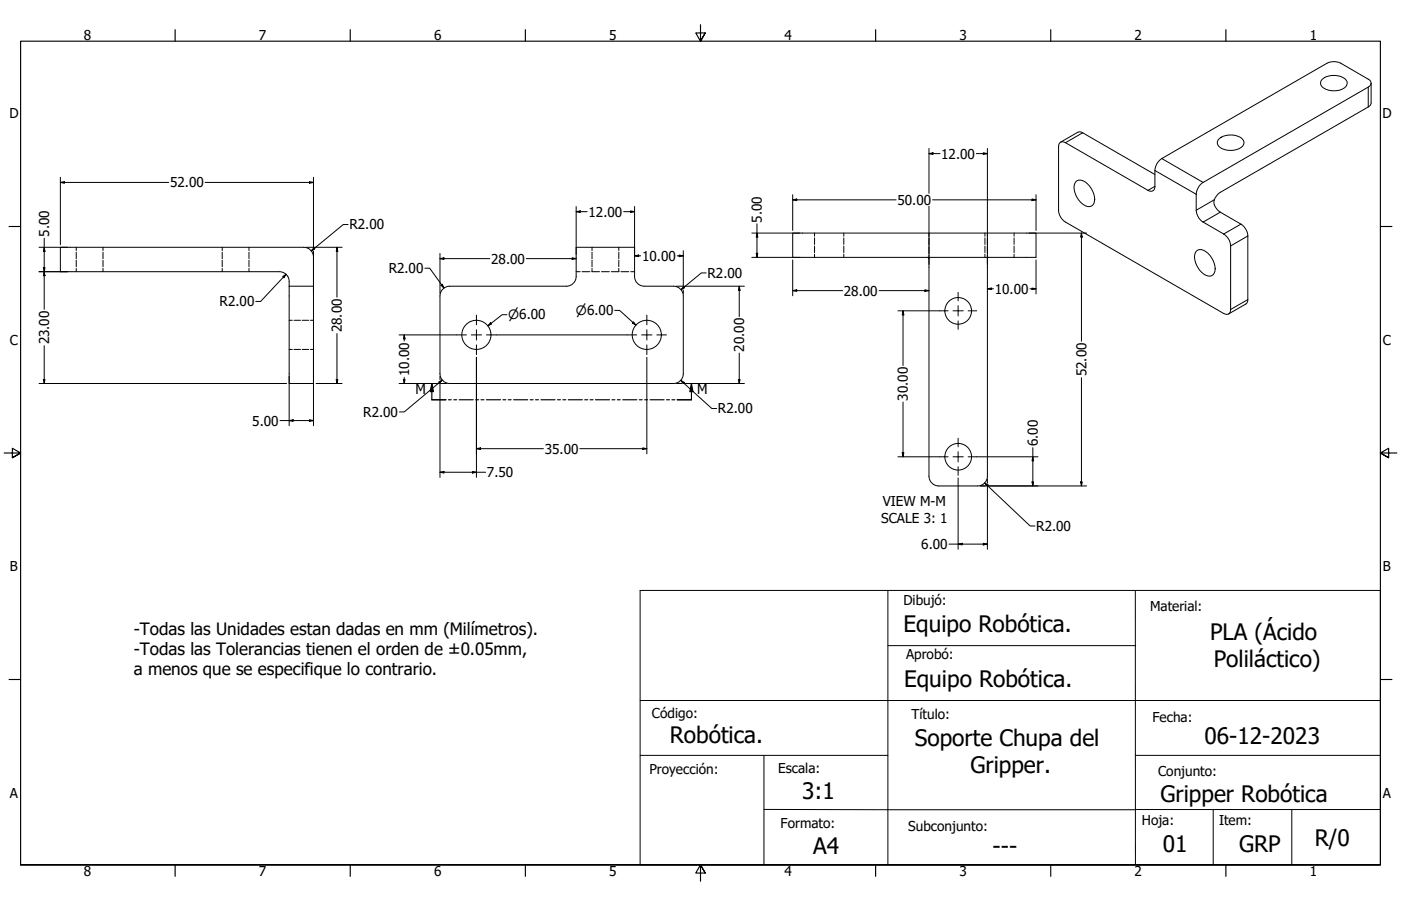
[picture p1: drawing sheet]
<svg xmlns="http://www.w3.org/2000/svg" width="864mm" height="559mm" viewBox="0 0 864 559" stroke-linecap="round" stroke-linejoin="round" font-family="sans-serif">
<!-- layer: Hidden (ANSI) -->
<g fill="none" stroke="#000" stroke-width=".62">
<path d="M47 153v2M47 156v4M63 153v2M63 156v4M137 153v2M137 156v4M153 153v2M153 156v4M365 153v2M365 156v4M381 153v2M381 156v4"/>
<path d="M502 144v2M502 147v4M502 152v4M502 157v2M520 144v2M520 147v4M520 152v4M520 157v2M573 144v2M573 147v4M573 152v4M573 157v3"/>
<path d="M607 144v2M607 147v4M607 152v4M607 157v2M609 144v2M609 147v4M609 152v4M609 157v3M625 144v2M625 147v4M625 152v4M625 157v2"/>
<path d="M47 161v4M47 166v2M63 161v4M63 166v2M137 161v4M137 166v2M153 161v4M153 166v2M355 168h3M359 168h5M365 168h5M365 161v4"/>
<path d="M365 166v2M371 168h5M377 168h5M381 161v4M381 166v2M383 168h5M389 168h2M178 198h2M181 198h4M186 198h4M191 198h2M178 216h2"/>
<path d="M181 216h4M186 216h4M191 216h2"/>
</g>
<!-- layer: Visible (ANSI) -->
<g fill="none" stroke="#000" stroke-width=".62">
<path d="M815 49a11 11 0 0 1 15 1 6 6 0 0 1-8 6 7 7 0 0 1-8-5zM845 51v13l-1 1-92 54a7 7 0 0 0-4 6 7 7 0 0 0 4 6l14 8 2 3 1 2v42l-1 2-11 6M653 88l2-1 2 1 51 29 1 1a2.5 2.5 0 0 0 3-3v-11l1-4 3-2 102-59 4-1 3 1 20 11v2l-2 2-101 59-3 2-2 5v10l2 4 3 3 13 8 3 4v43a2.5 2.5 0 0 1-4 1l-99-58-2-3v-2v-40zM654 88l10-6 3-1 45 27M752 85a11 11 0 0 1 15 2 5 5 0 0 1-5 5 11 11 0 0 1-11-3 3 3 0 0 1 1-4zM663 112a6 6 0 0 1 9 3 10 10 0 0 1 2 12 7 7 0 0 1-10-5l-2-5a6 6 0 0 1 1-5zM37 153h150a6 6 0 0 1 6 6v78h-15v-63a6 6 0 0 0-6-6h-135zM489 144h150v15h-150zM572 159l1 1v134a6 6 0 0 0 6 6h24a6 6 0 0 0 6-6v-135M738 155a7 7 0 0 1 9 4 8 8 0 0 1 0 11 9 9 0 0 1-9-7l-2-3a6 6 0 0 1 2-5zM178 177h15M273 178l2-1h2h72a6 6 0 0 0 6-6v-18h36v18a6 6 0 0 0 6 6h18a6 6 0 0 1 6 6v48a6 6 0 0 1-6 6h-138a6 6 0 0 1-6-6v-48l1-2z"/>
<circle cx="591" cy="192" r="8"/>
<circle cx="294" cy="207" r="9"/>
<circle cx="399" cy="207" r="9"/>
<circle cx="591" cy="282" r="8"/>
</g>
<!-- layer: Visible Narrow (ANSI) -->
<path d="M843 54v12M667 82l-10 6M716 98l26 15M712 115l-4 2M712 105l25 15M749 123l-12 7M752 131l-10 6M765 138l-11 6M769 146l-10 6M769 185l-10 6" fill="none" stroke="#000" stroke-width=".62"/>
<!-- layer: Section Line (ANSI) -->
<g fill="none" stroke="#000" stroke-width=".7">
<path d="M266 237l1 5h-2zM266 237v10h9M426 237l1 5h-2zM426 237v10h-9M276 247h2M280 247h1M283 247h9M293 247h2M296 247h2M300 247h9M310 247h2M313 247h2"/>
<path d="M317 247h8M327 247h2M330 247h2M333 247h9M344 247h1M347 247h2M350 247h9M360 247h2M364 247h2M367 247h9M377 247h2M381 247h1"/>
<path d="M384 247h9M394 247h2M397 247h2M401 247h8M411 247h2M414 247h2"/>
</g>
<g fill="#000">
<path d="M266 237l1 5h-2z" fill-rule="evenodd"/>
<path d="M426 237l1 5h-2z" fill-rule="evenodd"/>
</g>
<!-- layer: Border (ANSI) -->
<g fill="none" stroke="#000" stroke-width=".7">
<path d="M108 18v7M216 18v7M324 18v7M432 15v10l-3-5h6l-3 5 3-5M540 18v7M648 18v7M756 18v7M6 140h7M851 140h7M3 279h10l-5-3v6l5-3-5 3M861 279h-10l5-3v6l-5-3 5 3M6 419h7"/>
<path d="M851 419h7M13 533v-508h838v508h-838h838M108 533v8M216 533v8M324 533v8M435 538l-3-5 3 5h-6l3-5v11M540 533v8M648 533v8M756 533v8"/>
</g>
<!-- layer: Title (ANSI) -->
<path d="M395 364h152v169h-152zM547 364h304v169h-304M700 364v169M547 398h153M395 432h456M395 466h152M471 466v67M700 466h151M471 499h228M700 499h151M748 499v34M796 499v34" fill="none" stroke="#000" stroke-width=".62"/>
<!-- layer: Center Mark (ANSI) -->
<g fill="none" stroke="#000" stroke-width=".62">
<path d="M294 194v6M399 194v6M579 192h5M587 192h7M591 180v6M591 189v6M591 198v5M597 192h5M281 207h7M291 207h6M294 203v7M294 213v6"/>
<path d="M300 207h6M387 207h5M396 207h6M399 203v7M399 213v6M405 207h6M591 270v6M591 279v6M579 282h5M587 282h7M591 288v5M597 282h5"/>
</g>
<!-- layer: Dimension (ANSI) -->
<g fill="none" stroke="#000" stroke-width=".62">
<path d="M573 95l2-1v1zM573 95h6M573 92v27M602 95h7M606 94l3 1h-3zM609 92v71M37 113l3-1v1zM37 113h67M37 109v42M126 113h67M191 112l2 1h-2zM193 109v44h18"/>
<path d="M215 138h-3l-20 17M355 131l3-1v1zM355 131h7M355 127v30M384 131h7M389 130l2 1h-2zM391 127v30M467 138v21M489 123h2v1zM489 123h63M489 120v22M573 127v36"/>
<path d="M575 123h64M636 123h3l-3 1zM639 120v22M24 153h18M27 153l1 2h-1zM27 147v44M189 153h4M193 155v26M193 153l1 1-2 1zM208 153v2h-1zM208 153v30M271 160l3-1v1z"/>
<path d="M271 156v25M271 160h31M324 160h31M353 159l2 1h-2zM391 158l3-1v1zM391 158h4M417 158h4M419 157l2 1h-2zM421 155v22h38M463 144h30M463 159h30M466 156h1v3z"/>
<path d="M467 144v2h-1zM634 144h36M667 144v2h-1zM667 144v67M24 168h18M27 165h1l-1 3zM27 168l1 2h-1zM174 171l2-2-1 2zM176 169l-15 17h-3M262 165h3l9 13M272 176l1-1 1 3zM417 177h4"/>
<path d="M421 179v2M421 177h1l-2 2zM435 168h-3l-12 11M456 177v2h-1zM456 177v18M489 179h2v1zM489 160v22M489 179h30M542 179h31M570 179h3l-3 1zM609 178h2v1zM609 178h3"/>
<path d="M635 178h4M636 178h3l-3 1zM639 160v21M302 199l1 1-2 1zM312 194h-3l-8 7M379 191h3l10 10M390 199l2 2-2-2zM553 192h26M557 192v2h-1zM557 192v33M27 213v24M193 217v46"/>
<path d="M208 206v31M246 207h35M249 207l1 2h-1zM249 207v3M306 207h81M456 218v19M24 237h153M27 234h1l-1 3zM178 232v31M195 237h16M207 234h1v3zM246 237h25"/>
<path d="M249 234h1l-1 3zM249 233v4M270 236l3-2-2 2zM271 232v2M271 236v58M272 237h4M273 234l-24 20h-3M294 220v74M399 220v60M417 237h3M420 235l2 1-1 1zM420 235l19 17h3"/>
<path d="M421 237h38M455 234h1v3zM667 233v67M173 259h20M178 259h3v1zM191 259h2l-2 1zM557 248v34M294 277l2-1v1zM294 277h41M357 277h42M396 276l3 1h-3zM556 279h1v3z"/>
<path d="M637 276v24M271 291h3v1zM271 291h28M291 291h3l-3 1zM553 282h26M591 295v44M602 282h38M604 300h4M607 298l2 1-1 1zM607 298l28 26h3M609 300h61M609 295v3"/>
<path d="M609 300v39M636 297h1v3zM637 282v2h-1zM666 297h1v3zM585 336h24M591 336l2-1v1zM606 335l3 1h-3z"/>
</g>
<g fill="#000">
<path d="M573 95l2-1v1z" fill-rule="evenodd"/>
<path d="M606 94l3 1h-3z" fill-rule="evenodd"/>
<path d="M37 113l3-1v1z" fill-rule="evenodd"/>
<path d="M191 112l2 1h-2z" fill-rule="evenodd"/>
<path d="M355 131l3-1v1z" fill-rule="evenodd"/>
<path d="M389 130l2 1h-2z" fill-rule="evenodd"/>
<path d="M489 123h2v1z" fill-rule="evenodd"/>
<path d="M636 123h3l-3 1z" fill-rule="evenodd"/>
<path d="M27 153l1 2h-1z" fill-rule="evenodd"/>
<path d="M193 153l1 1-2 1z" fill-rule="evenodd"/>
<path d="M208 153v2h-1z" fill-rule="evenodd"/>
<path d="M271 160l3-1v1z" fill-rule="evenodd"/>
<path d="M391 158l3-1v1z" fill-rule="evenodd"/>
<path d="M419 157l2 1h-2z" fill-rule="evenodd"/>
<path d="M466 156h1v3z" fill-rule="evenodd"/>
<path d="M467 144v2h-1z" fill-rule="evenodd"/>
<path d="M667 144v2h-1z" fill-rule="evenodd"/>
<path d="M27 165h1l-1 3z" fill-rule="evenodd"/>
<path d="M27 168l1 2h-1z" fill-rule="evenodd"/>
<path d="M174 171l2-2-1 2z" fill-rule="evenodd"/>
<path d="M272 176l1-1 1 3z" fill-rule="evenodd"/>
<path d="M353 159l2 1h-2z" fill-rule="evenodd"/>
<path d="M421 177h1l-2 2z" fill-rule="evenodd"/>
<path d="M456 177v2h-1z" fill-rule="evenodd"/>
<path d="M489 179h2v1z" fill-rule="evenodd"/>
<path d="M570 179h3l-3 1z" fill-rule="evenodd"/>
<path d="M609 178h2v1z" fill-rule="evenodd"/>
<path d="M636 178h3l-3 1z" fill-rule="evenodd"/>
<path d="M302 199l1 1-2 1z" fill-rule="evenodd"/>
<path d="M390 199l2 2-2-2z" fill-rule="evenodd"/>
<path d="M557 192v2h-1z" fill-rule="evenodd"/>
<path d="M249 207l1 2h-1z" fill-rule="evenodd"/>
<path d="M27 234h1l-1 3z" fill-rule="evenodd"/>
<path d="M207 234h1v3z" fill-rule="evenodd"/>
<path d="M249 234h1l-1 3z" fill-rule="evenodd"/>
<path d="M270 236l3-2-2 2z" fill-rule="evenodd"/>
<path d="M420 235l2 1-1 1z" fill-rule="evenodd"/>
<path d="M455 234h1v3z" fill-rule="evenodd"/>
<path d="M178 259h3v1z" fill-rule="evenodd"/>
<path d="M191 259h2l-2 1z" fill-rule="evenodd"/>
<path d="M294 277l2-1v1z" fill-rule="evenodd"/>
<path d="M396 276l3 1h-3z" fill-rule="evenodd"/>
<path d="M556 279h1v3z" fill-rule="evenodd"/>
<path d="M271 291h3v1z" fill-rule="evenodd"/>
<path d="M291 291h3l-3 1z" fill-rule="evenodd"/>
<path d="M607 298l2 1-1 1z" fill-rule="evenodd"/>
<path d="M636 297h1v3z" fill-rule="evenodd"/>
<path d="M637 282v2h-1z" fill-rule="evenodd"/>
<path d="M666 297h1v3z" fill-rule="evenodd"/>
<path d="M591 336l2-1v1z" fill-rule="evenodd"/>
<path d="M606 335l3 1h-3z" fill-rule="evenodd"/>
</g>
<g font-size="14">
<text x="557" y="390">Equipo Robótica.</text>
<text x="746" y="395">PLA (Ácido</text>
<text x="748" y="411">Poliláctico)</text>
<text x="557" y="424">Equipo Robótica.</text>
<text x="413" y="459">Robótica.</text>
<text x="564" y="460">Soporte Chupa del</text>
<text x="743" y="459">06-12-2023</text>
<text x="598" y="477">Gripper.</text>
<text x="494" y="493">3:1</text>
<text x="715" y="495">Gripper Robótica</text>
<text x="810" y="522">R/0</text>
<text x="501" y="527">A4</text>
<text x="612" y="527">---</text>
<text x="717" y="526">01</text>
<text x="764" y="525">GRP</text>
</g>
<g font-size="10.5">
<text x="82" y="391">-Todas las Unidades estan dadas en mm (Milímetros).</text>
<text x="82" y="404">-Todas las Tolerancias tienen el orden de ±0.05mm,</text>
<text x="82" y="417">a menos que se especifique lo contrario.</text>
</g>
<g font-size="8.4">
<text x="52" y="24">8</text>
<text x="160" y="24">7</text>
<text x="268" y="24">6</text>
<text x="376" y="24">5</text>
<text x="483" y="24">4</text>
<text x="591" y="24">3</text>
<text x="699" y="24">2</text>
<text x="807" y="24">1</text>
<text x="6" y="73">D</text>
<text x="852" y="73">D</text>
<text x="580" y="98">12.00</text>
<text x="105" y="116">52.00</text>
<text x="553" y="126">50.00</text>
<text x="363" y="134">12.00</text>
<text x="470" y="137" transform="rotate(-90 470 137)">5.00</text>
<text x="215" y="142">R2.00</text>
<text x="30" y="146" transform="rotate(-90 30 146)">5.00</text>
<text x="396" y="161">10.00</text>
<text x="303" y="163">28.00</text>
<text x="240" y="168">R2.00</text>
<text x="436" y="171">R2.00</text>
<text x="520" y="182">28.00</text>
<text x="613" y="181">10.00</text>
<text x="135" y="189">R2.00</text>
<text x="211" y="205" transform="rotate(-90 211 205)">28.00</text>
<text x="6" y="213">C</text>
<text x="30" y="212" transform="rotate(-90 30 212)">23.00</text>
<text x="852" y="213">C</text>
<text x="459" y="217" transform="rotate(-90 459 217)">20.00</text>
<text x="252" y="232" transform="rotate(-90 252 232)">10.00</text>
<text x="670" y="232" transform="rotate(-90 670 232)">52.00</text>
<text x="256" y="243">M</text>
<text x="430" y="243">M</text>
<text x="560" y="247" transform="rotate(-90 560 247)">30.00</text>
<text x="224" y="257">R2.00</text>
<text x="443" y="255">R2.00</text>
<text x="156" y="262">5.00</text>
<text x="640" y="275" transform="rotate(-90 640 275)">6.00</text>
<text x="336" y="280">35.00</text>
<text x="300" y="294">7.50</text>
<text x="544" y="312">VIEW M-M</text>
<text x="543" y="322">SCALE 3: 1</text>
<text x="639" y="327">R2.00</text>
<text x="568" y="339">6.00</text>
<text x="6" y="352">B</text>
<text x="852" y="352">B</text>
<text x="557" y="373">Dibujó:</text>
<text x="709" y="377">Material:</text>
<text x="558" y="407">Aprobó:</text>
<text x="402" y="443">Código:</text>
<text x="562" y="443">Título:</text>
<text x="710" y="445">Fecha:</text>
<text x="400" y="477">Proyección:</text>
<text x="480" y="477">Escala:</text>
<text x="714" y="479">Conjunto:</text>
<text x="6" y="492">A</text>
<text x="852" y="492">A</text>
<text x="704" y="509">Hoja:</text>
<text x="751" y="509">Item:</text>
<text x="481" y="511">Formato:</text>
<text x="560" y="513">Subconjunto:</text>
<text x="52" y="541">8</text>
<text x="160" y="541">7</text>
<text x="268" y="541">6</text>
<text x="376" y="541">5</text>
<text x="483" y="541">4</text>
<text x="591" y="541">3</text>
<text x="699" y="541">2</text>
<text x="807" y="541">1</text>
</g>
<g font-size="7.9">
<text x="313" y="197">⌀6.00</text>
<text x="355" y="194">⌀6.00</text>
</g>
</svg>
